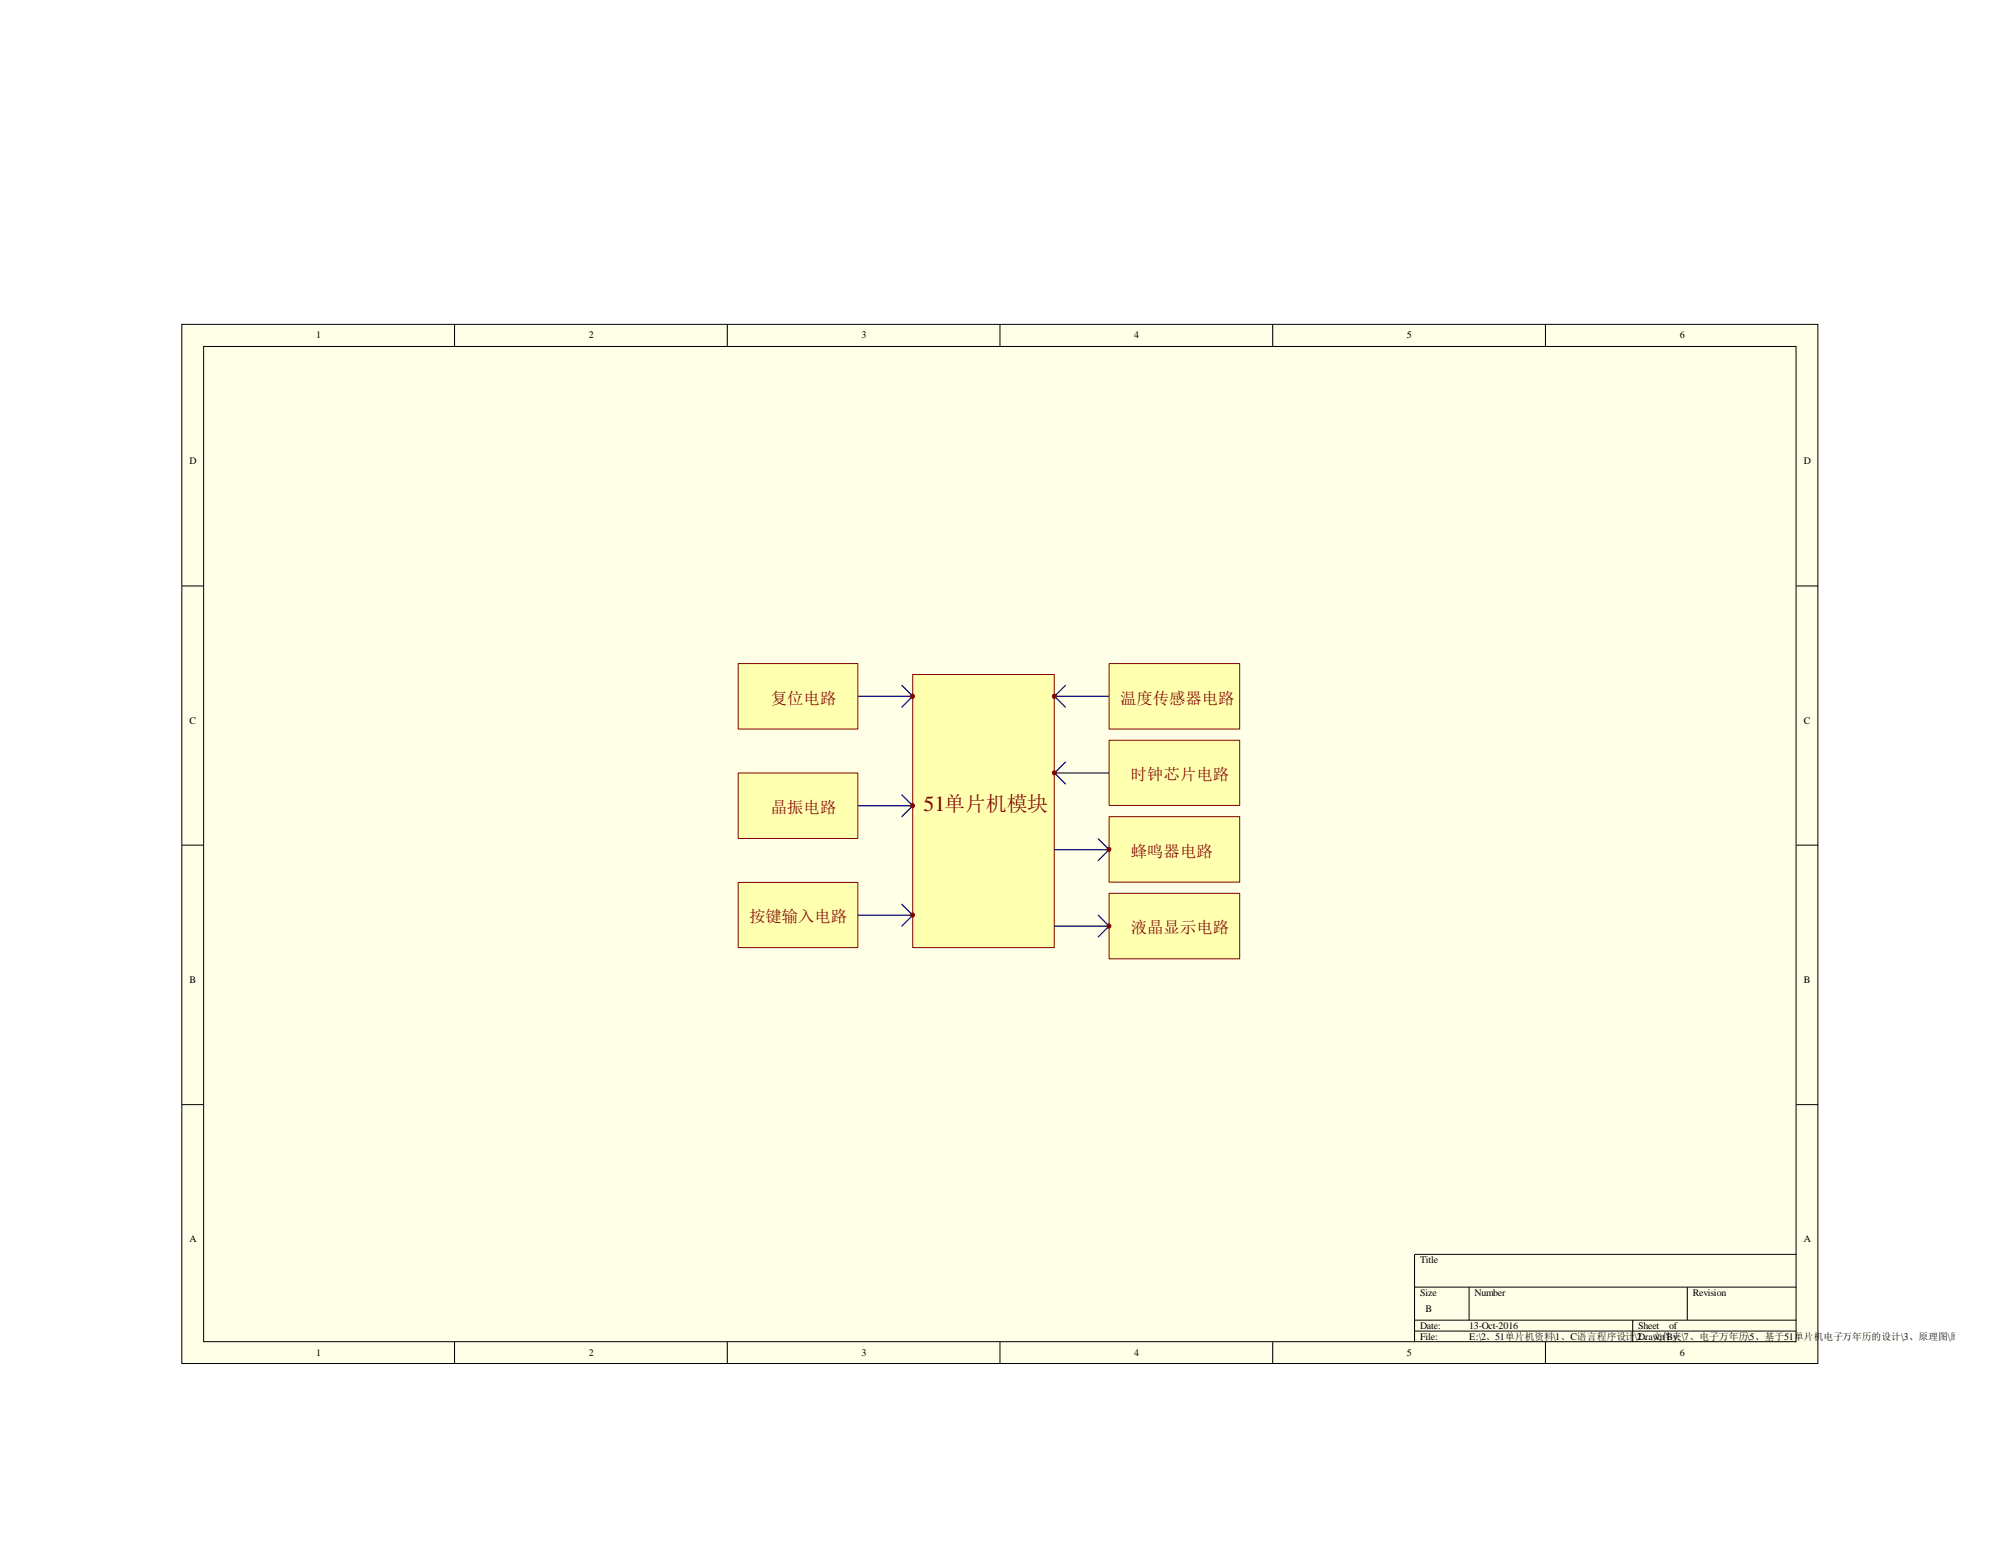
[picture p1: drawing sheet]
<svg xmlns="http://www.w3.org/2000/svg" width="279mm" height="216mm" viewBox="0 0 279 216" stroke-linecap="round" stroke-linejoin="round" font-family="sans-serif">
<path d="M25.4 45.3h228.6v145.1h-228.6z" fill="#ffffe8"/>
<g fill="none" stroke="#000" stroke-width=".14">
<path d="M25.4 45.3h228.6v145.1h-228.6zM28.4 48.4h222.5v139h-222.5zM63.5 45.3v3.1M101.6 45.3v3.1M139.7 45.3v3.1M177.8 45.3v3.1M215.9 45.3v3.1M25.4 81.8h3M251 81.8h3M25.4 118h3M251 118h3M25.4 154.3h3"/>
<path d="M251 154.3h3M197.6 179.7h53.4M205.2 179.7v4.7M235.7 179.7v4.7M251 175.2h-53.4v12.2M63.5 187.4v3.1M101.6 187.4v3.1M139.7 187.4v3.1M177.8 187.4v3.1M197.6 184.4h53.4M197.6 185.9h53.4M215.9 187.4v3.1"/>
<path d="M228.1 184.4v3"/>
</g>
<path d="M127.6 94.2h19.7v38.1h-19.7z" fill="#ffffb0"/>
<path d="M127.5 94.2h19.8v38.1h-19.8z" fill="none" stroke="#800000" stroke-width=".14"/>
<path d="M119.9 97.2h7.6M126 95.7l1.5 1.5M127.5 97.2l-1.5 1.6" fill="none" stroke="#000080" stroke-width=".17"/>
<path d="M103.2 92.7h16.6v9.1h-16.6z" fill="#ffffb0"/>
<path d="M103.1 92.7h16.7v9.1h-16.7z" fill="none" stroke="#800000" stroke-width=".14"/>
<path d="M119.9 112.5h7.6M126 111l1.5 1.5M127.5 112.5l-1.5 1.5" fill="none" stroke="#000080" stroke-width=".17"/>
<path d="M103.2 108h16.6v9.1h-16.6z" fill="#ffffb0"/>
<path d="M103.1 107.9h16.7v9.2h-16.7z" fill="none" stroke="#800000" stroke-width=".14"/>
<path d="M119.9 127.8h7.6M126 126.3l1.5 1.5M127.5 127.8l-1.5 1.5" fill="none" stroke="#000080" stroke-width=".17"/>
<path d="M103.2 123.3h16.6v9h-16.6z" fill="#ffffb0"/>
<path d="M103.1 123.2h16.7v9.1h-16.7z" fill="none" stroke="#800000" stroke-width=".14"/>
<path d="M147.3 97.2h7.6M147.3 97.2l1.5 1.6M148.8 95.7l-1.5 1.5" fill="none" stroke="#000080" stroke-width=".17"/>
<path d="M155 92.7h18.2v9.1h-18.2z" fill="#ffffb0"/>
<path d="M154.9 92.7h18.3v9.1h-18.3z" fill="none" stroke="#800000" stroke-width=".14"/>
<path d="M147.3 107.9h7.6M147.3 107.9l1.5 1.6M148.8 106.4l-1.5 1.5" fill="none" stroke="#000080" stroke-width=".17"/>
<path d="M155 103.4h18.2v9.1h-18.2z" fill="#ffffb0"/>
<path d="M154.9 103.4h18.3v9.1h-18.3z" fill="none" stroke="#800000" stroke-width=".14"/>
<path d="M147.3 118.7h7.6M153.4 117.1l1.5 1.6M154.9 118.7l-1.5 1.5" fill="none" stroke="#000080" stroke-width=".17"/>
<path d="M155 114.1h18.2v9.1h-18.2z" fill="#ffffb0"/>
<path d="M154.9 114h18.3v9.2h-18.3z" fill="none" stroke="#800000" stroke-width=".14"/>
<path d="M147.3 129.3h7.6M153.4 127.8l1.5 1.5M154.9 129.3l-1.5 1.6" fill="none" stroke="#000080" stroke-width=".17"/>
<path d="M155 124.8h18.2v9.1h-18.2z" fill="#ffffb0"/>
<path d="M154.9 124.8h18.3v9.1h-18.3z" fill="none" stroke="#800000" stroke-width=".14"/>
<g fill="#800000" stroke="#800000" stroke-width=".14">
<circle cx="127.5" cy="97.2" r=".29"/>
<circle cx="127.5" cy="112.5" r=".29"/>
<circle cx="127.5" cy="127.8" r=".29"/>
<circle cx="147.3" cy="97.2" r=".29"/>
<circle cx="147.3" cy="107.9" r=".29"/>
<circle cx="154.9" cy="118.6" r=".29"/>
<circle cx="154.9" cy="129.3" r=".29"/>
</g>
<text font-size="3" fill="#800000" x="129" y="113.3">51单片机模块</text>
<g font-size="2.3" fill="#800000">
<text x="107.7" y="98.3">复位电路</text>
<text x="156.5" y="98.3">温度传感器电路</text>
<text x="107.7" y="113.5">晶振电路</text>
<text x="158" y="109">时钟芯片电路</text>
<text x="158" y="119.7">蜂鸣器电路</text>
<text x="104.6" y="128.8">按键输入电路</text>
<text x="158" y="130.3">液晶显示电路</text>
</g>
<g font-size="1.4">
<text x="44.2" y="47.2">1</text>
<text x="82.3" y="47.2">2</text>
<text x="120.4" y="47.2">3</text>
<text x="158.5" y="47.2">4</text>
<text x="196.6" y="47.2">5</text>
<text x="234.7" y="47.2">6</text>
<text x="26.5" y="64.8">D</text>
<text x="252" y="64.8">D</text>
<text x="26.5" y="101">C</text>
<text x="252" y="101">C</text>
<text x="26.5" y="137.2">B</text>
<text x="252" y="137.2">B</text>
<text x="26.5" y="173.4">A</text>
<text x="252" y="173.4">A</text>
<text x="198.4" y="176.4">Title</text>
<text x="198.4" y="180.9">Size</text>
<text x="198.4" y="185.5">Date:</text>
<text x="199.1" y="183.2">B</text>
<text x="205.2" y="185.5">13-Oct-2016</text>
<text x="206" y="180.9">Number</text>
<text x="228.9" y="185.5">Sheet</text>
<text x="233.2" y="185.5">of</text>
<text x="236.5" y="180.9">Revision</text>
<text x="44.2" y="189.4">1</text>
<text x="82.3" y="189.4">2</text>
<text x="120.4" y="189.4">3</text>
<text x="158.5" y="189.4">4</text>
<text x="196.6" y="189.4">5</text>
<text x="198.4" y="187.1">File:</text>
<text x="205.2" y="187.1">E:\2、51单片机资料\1、C语言程序设计</text>
<text x="228.4" y="187.1">\2D、文件夹\7、电子万年历\5、基于51单片机电子万年历的设计\3、原理图\原理图</text>
<text x="229.8" y="187.1">rawn By:</text>
<text x="234.7" y="189.4">6</text>
</g>
</svg>
